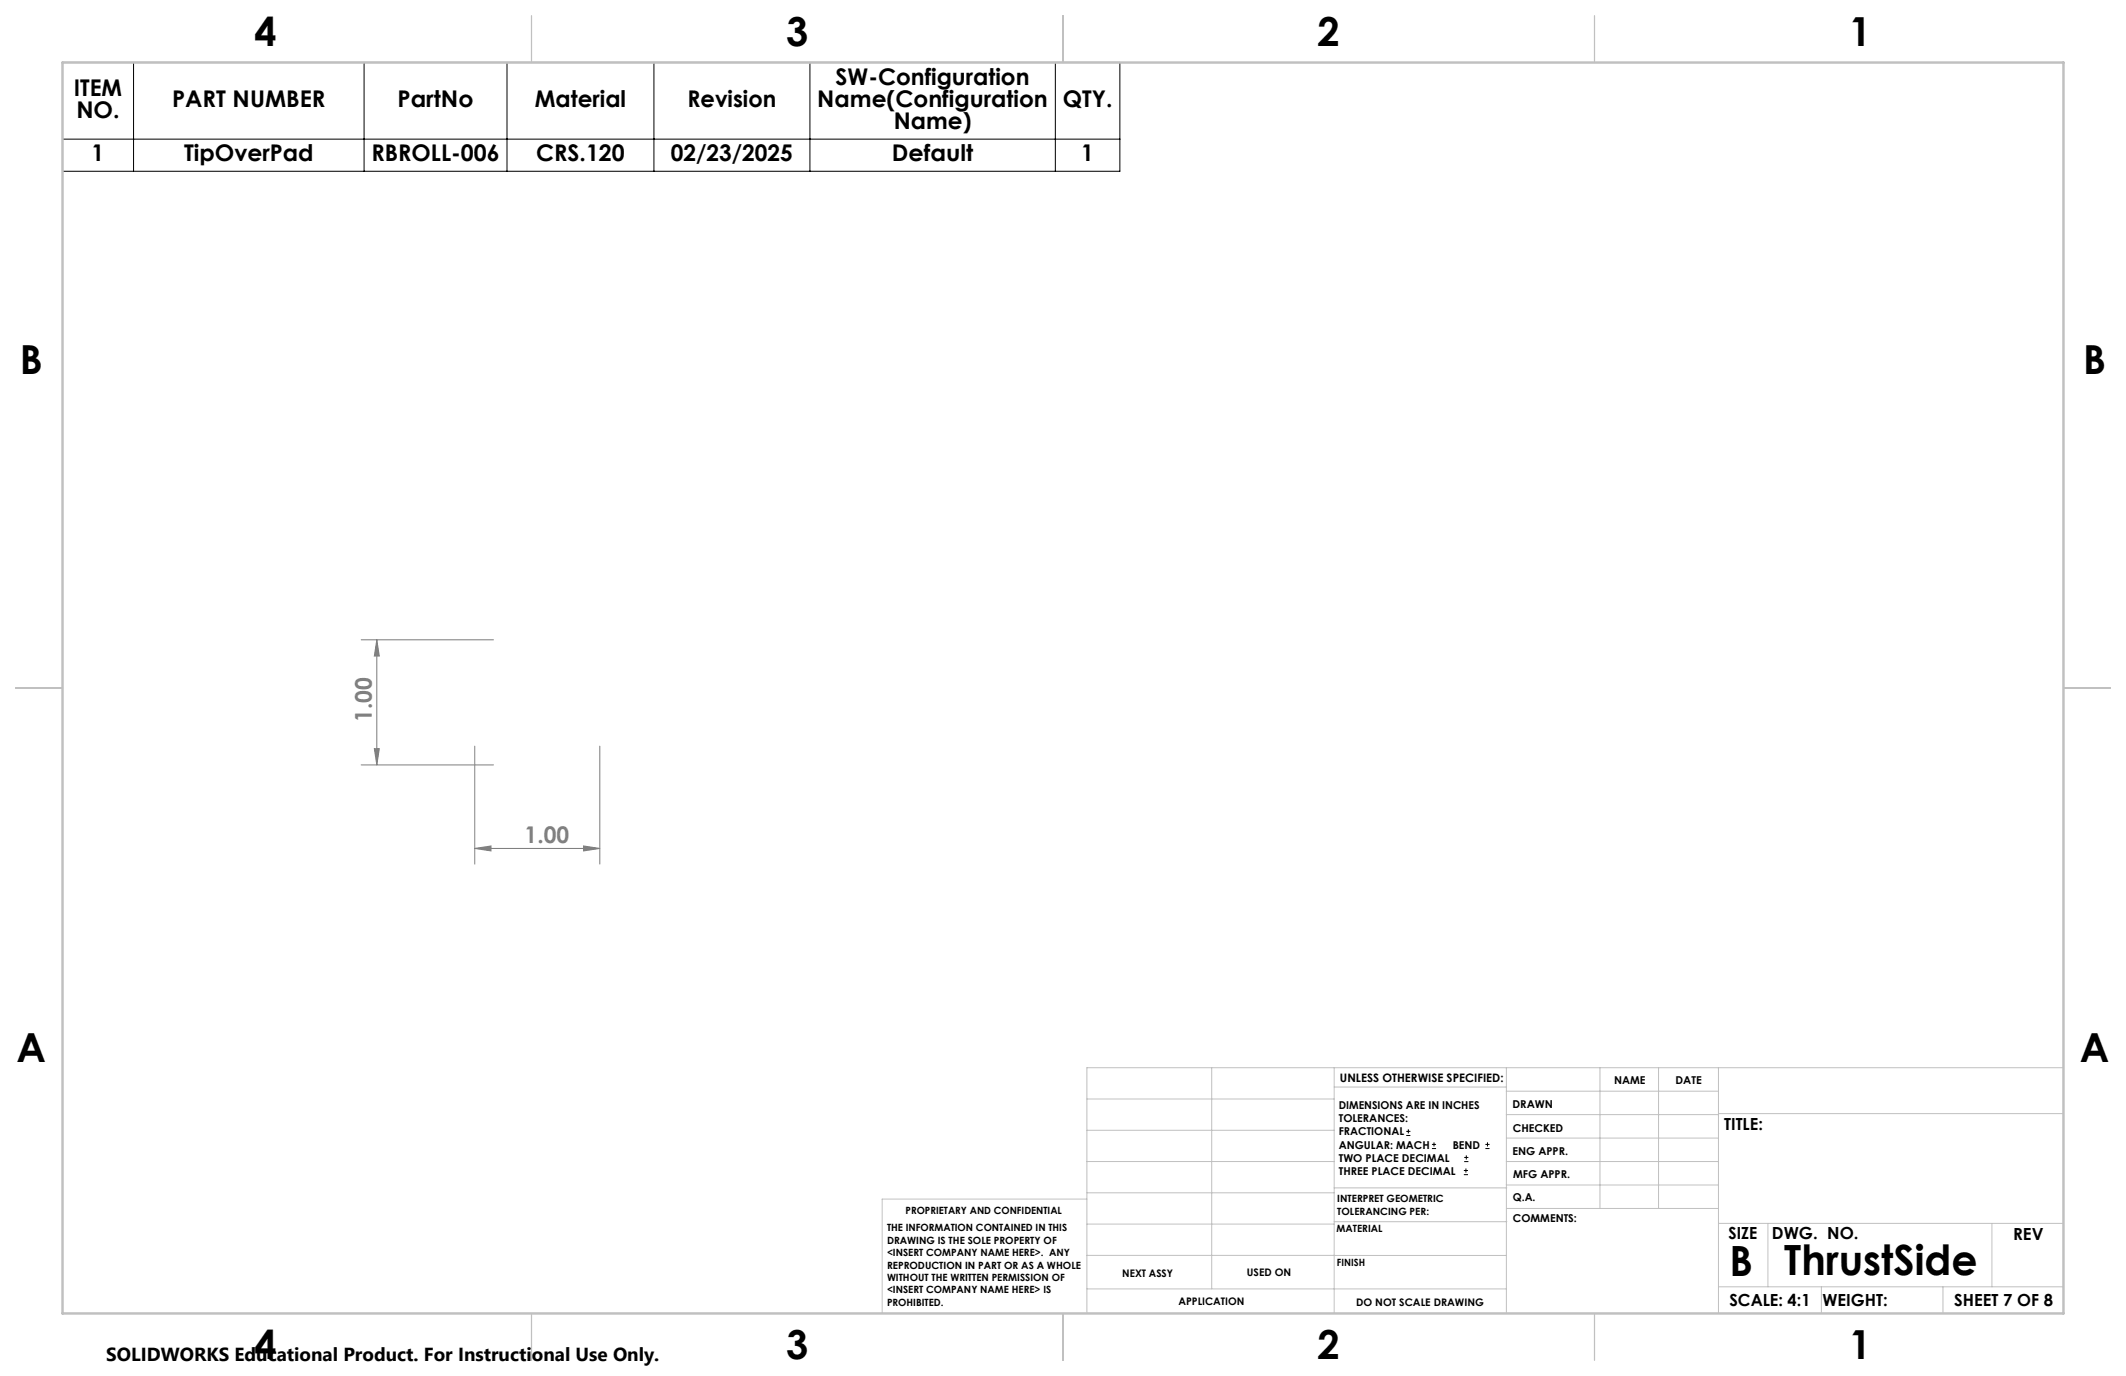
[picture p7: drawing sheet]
<svg xmlns="http://www.w3.org/2000/svg" width="432mm" height="279mm" viewBox="0 0 432 279" stroke-linecap="round" stroke-linejoin="round" font-family="sans-serif">
<g fill="none" stroke="#000" stroke-width=".2">
<path d="M12.7 12.7h214.8v22.1h-214.8zM27.1 12.7v22.1M74 12.7v22.1M103 12.7v22.1M132.8 12.7v22.1M164.5 12.7v22.1M214.3 12.7v22.1M12.7 28.3h214.8M285.6 230.6h.9M285.6 229.7h.9M286 229.3v.8M290.8 233.2h.9"/>
<path d="M290.8 232.4h.9M291.3 232v.8M297.3 238.5h.9M297.3 237.7h.9M297.4 235.9h.8M297.4 235h.8M297.7 237.3v.8M297.8 234.6v.8M301.7 233.2h.8M301.7 232.4h.8M302.1 232v.8"/>
</g>
<path d="M73.4 129.9h26.8M76.5 129.9l.5 3.3h-1zM76.5 129.9v25.4M73.4 155.3h26.8M76 152h1l-.5 3.3zM96.4 151.5v24M121.8 151.5v24M96.4 172.3l3.3-.5v1zM96.4 172.3h25.4M118.5 171.8l3.3 .5-3.3 .5z" fill="none" stroke="#808080" stroke-width=".2"/>
<g fill="none" stroke="#c0c0c0" stroke-width=".2">
<path d="M246.1 216.8v44.9M271 216.8v49.9M305.9 216.8v49.9M325 216.8v28.6M336.9 216.8v28.6M349 216.8v49.9M419.1 216.8h-198.3v49.9M220.8 235.9h50.2M220.8 229.5h50.2M220.8 223.2h50.2M271 220.7h34.9M305.9 231.1h43.1"/>
<path d="M305.9 226.3h43.1M305.9 221.6h43.1M305.9 235.9h43.1M349 226.1h70.1M220.8 254.9h85.1M220.8 248.6h50.2M220.8 242.2h50.2M220.8 243.5h-41.6v23.2M271 248.1h35.1M271 241.2h35.1M305.9 240.6h43.1M306.1 245.4h42.9"/>
<path d="M349 248.4h70.1M359.1 248.4v12.9M404.6 248.4v12.9M220.8 261.7h85.1M349 261.3h70.1M369.9 261.3v5.4M394.6 261.3v5.4"/>
</g>
<path d="M107.9 3.2v9.5M215.9 3.2v9.5M323.8 3.2v9.5M3.2 139.7h9.5M419.1 139.7h9.5M107.9 266.7v9.5M215.9 266.7v9.5M323.8 266.7v9.5" fill="none" stroke="#c0c0c0" stroke-width=".25"/>
<path d="M12.7 12.7h406.4v254h-406.4z" fill="none" stroke="#c0c0c0" stroke-width=".5"/>
<g fill="#808080">
<path d="M96.4 172.3l3.3-.5v1zM118.5 171.8l3.3 .5-3.3 .5z"/>
<path d="M76.5 129.9l.5 3.3h-1zM76 152h1l-.5 3.3z"/>
</g>
<g font-size="8.5">
<text x="351.3" y="259">B</text>
<text x="362.4" y="258.9">ThrustSide</text>
</g>
<g font-size="8.1">
<text x="51.7" y="9.3">4</text>
<text x="159.7" y="9.3">3</text>
<text x="267.6" y="9.3">2</text>
<text x="375.6" y="9.3">1</text>
<text x="4" y="76">B</text>
<text x="423.1" y="76">B</text>
<text x="3.3" y="215.7">A</text>
<text x="422.4" y="215.7">A</text>
<text x="51.7" y="276">4</text>
<text x="159.7" y="276">3</text>
<text x="267.6" y="276">2</text>
<text x="375.6" y="276">1</text>
</g>
<g font-size="4.7">
<text x="169.7" y="17.2">SW-Configuration</text>
<text x="15" y="19.4">ITEM</text>
<text x="15.5" y="24">NO.</text>
<text x="35" y="21.7">PART NUMBER</text>
<text x="80.7" y="21.7">PartNo</text>
<text x="108.6" y="21.7">Material</text>
<text x="139.6" y="21.7">Revision</text>
<text x="166" y="21.7">Name(Configuration</text>
<text x="215.8" y="21.7">QTY.</text>
<text x="181.5" y="26.2">Name)</text>
<text x="18.6" y="32.8">1</text>
<text x="37.4" y="32.8">TipOverPad</text>
<text x="75.5" y="32.8">RBROLL-006</text>
<text x="108.9" y="32.8">CRS.120</text>
<text x="136.3" y="32.8">02/23/2025</text>
<text x="181.2" y="32.8">Default</text>
<text x="219.6" y="32.8">1</text>
</g>
<g font-size="4.7" fill="#808080">
<text x="75.5" y="146.5" transform="rotate(-90 75.5 146.5)">1.00</text>
<text x="106.6" y="171.3">1.00</text>
</g>
<text font-size="3.8" x="21.6" y="276.3">SOLIDWORKS Educational Product. For Instructional Use Only.</text>
<g font-size="3.4">
<text x="350.2" y="229.5">TITLE:</text>
<text x="351.1" y="251.6">SIZE</text>
<text x="359.9" y="251.6">DWG. NO.</text>
<text x="408.9" y="251.7">REV</text>
<text x="351.2" y="265.2">SCALE: 4:1</text>
<text x="370.1" y="265.3">WEIGHT:</text>
<text x="396.9" y="265.2">SHEET 7 OF 8</text>
</g>
<text font-size="2.4" x="272.2" y="219.7">UNLESS OTHERWISE SPECIFIED:</text>
<g font-size="2.2">
<text x="327.8" y="220.1">NAME</text>
<text x="340.3" y="220.2">DATE</text>
<text x="271.9" y="225.3">DIMENSIONS ARE IN INCHES</text>
<text x="271.9" y="227.9">TOLERANCES:</text>
<text x="307.2" y="224.9">DRAWN</text>
<text x="271.9" y="230.6">FRACTIONAL</text>
<text x="271.9" y="233.2">ANGULAR: MACH</text>
<text x="295" y="233.2">BEND</text>
<text x="307.3" y="229.8">CHECKED</text>
<text x="271.9" y="235.9">TWO PLACE DECIMAL</text>
<text x="271.9" y="238.5">THREE PLACE DECIMAL</text>
<text x="307.2" y="234.4">ENG APPR.</text>
<text x="307.3" y="239.2">MFG APPR.</text>
<text x="307.3" y="243.9">Q.A.</text>
<text x="307.3" y="248.1">COMMENTS:</text>
</g>
<g font-size="2.1">
<text x="227.9" y="259.2">NEXT ASSY</text>
<text x="253.3" y="259.2">USED ON</text>
<text x="239.3" y="265">APPLICATION</text>
<text x="275.4" y="265.1">DO NOT SCALE DRAWING</text>
</g>
<g font-size="2">
<text x="271.6" y="244.1">INTERPRET GEOMETRIC</text>
<text x="180.2" y="250">THE INFORMATION CONTAINED IN THIS</text>
<text x="183.9" y="246.4">PROPRIETARY AND CONFIDENTIAL</text>
<text x="271.5" y="250.2">MATERIAL</text>
<text x="271.6" y="246.6">TOLERANCING PER:</text>
<text x="180.2" y="252.5">DRAWING IS THE SOLE PROPERTY OF</text>
<text x="180.2" y="255.1">&lt;INSERT COMPANY NAME HERE&gt;. ANY</text>
<text x="180.2" y="257.6">REPRODUCTION IN PART OR AS A WHOLE</text>
<text x="271.5" y="257">FINISH</text>
<text x="180.2" y="260.1">WITHOUT THE WRITTEN PERMISSION OF</text>
<text x="180.2" y="262.6">&lt;INSERT COMPANY NAME HERE&gt; IS</text>
<text x="180.2" y="265.2">PROHIBITED.</text>
</g>
</svg>
